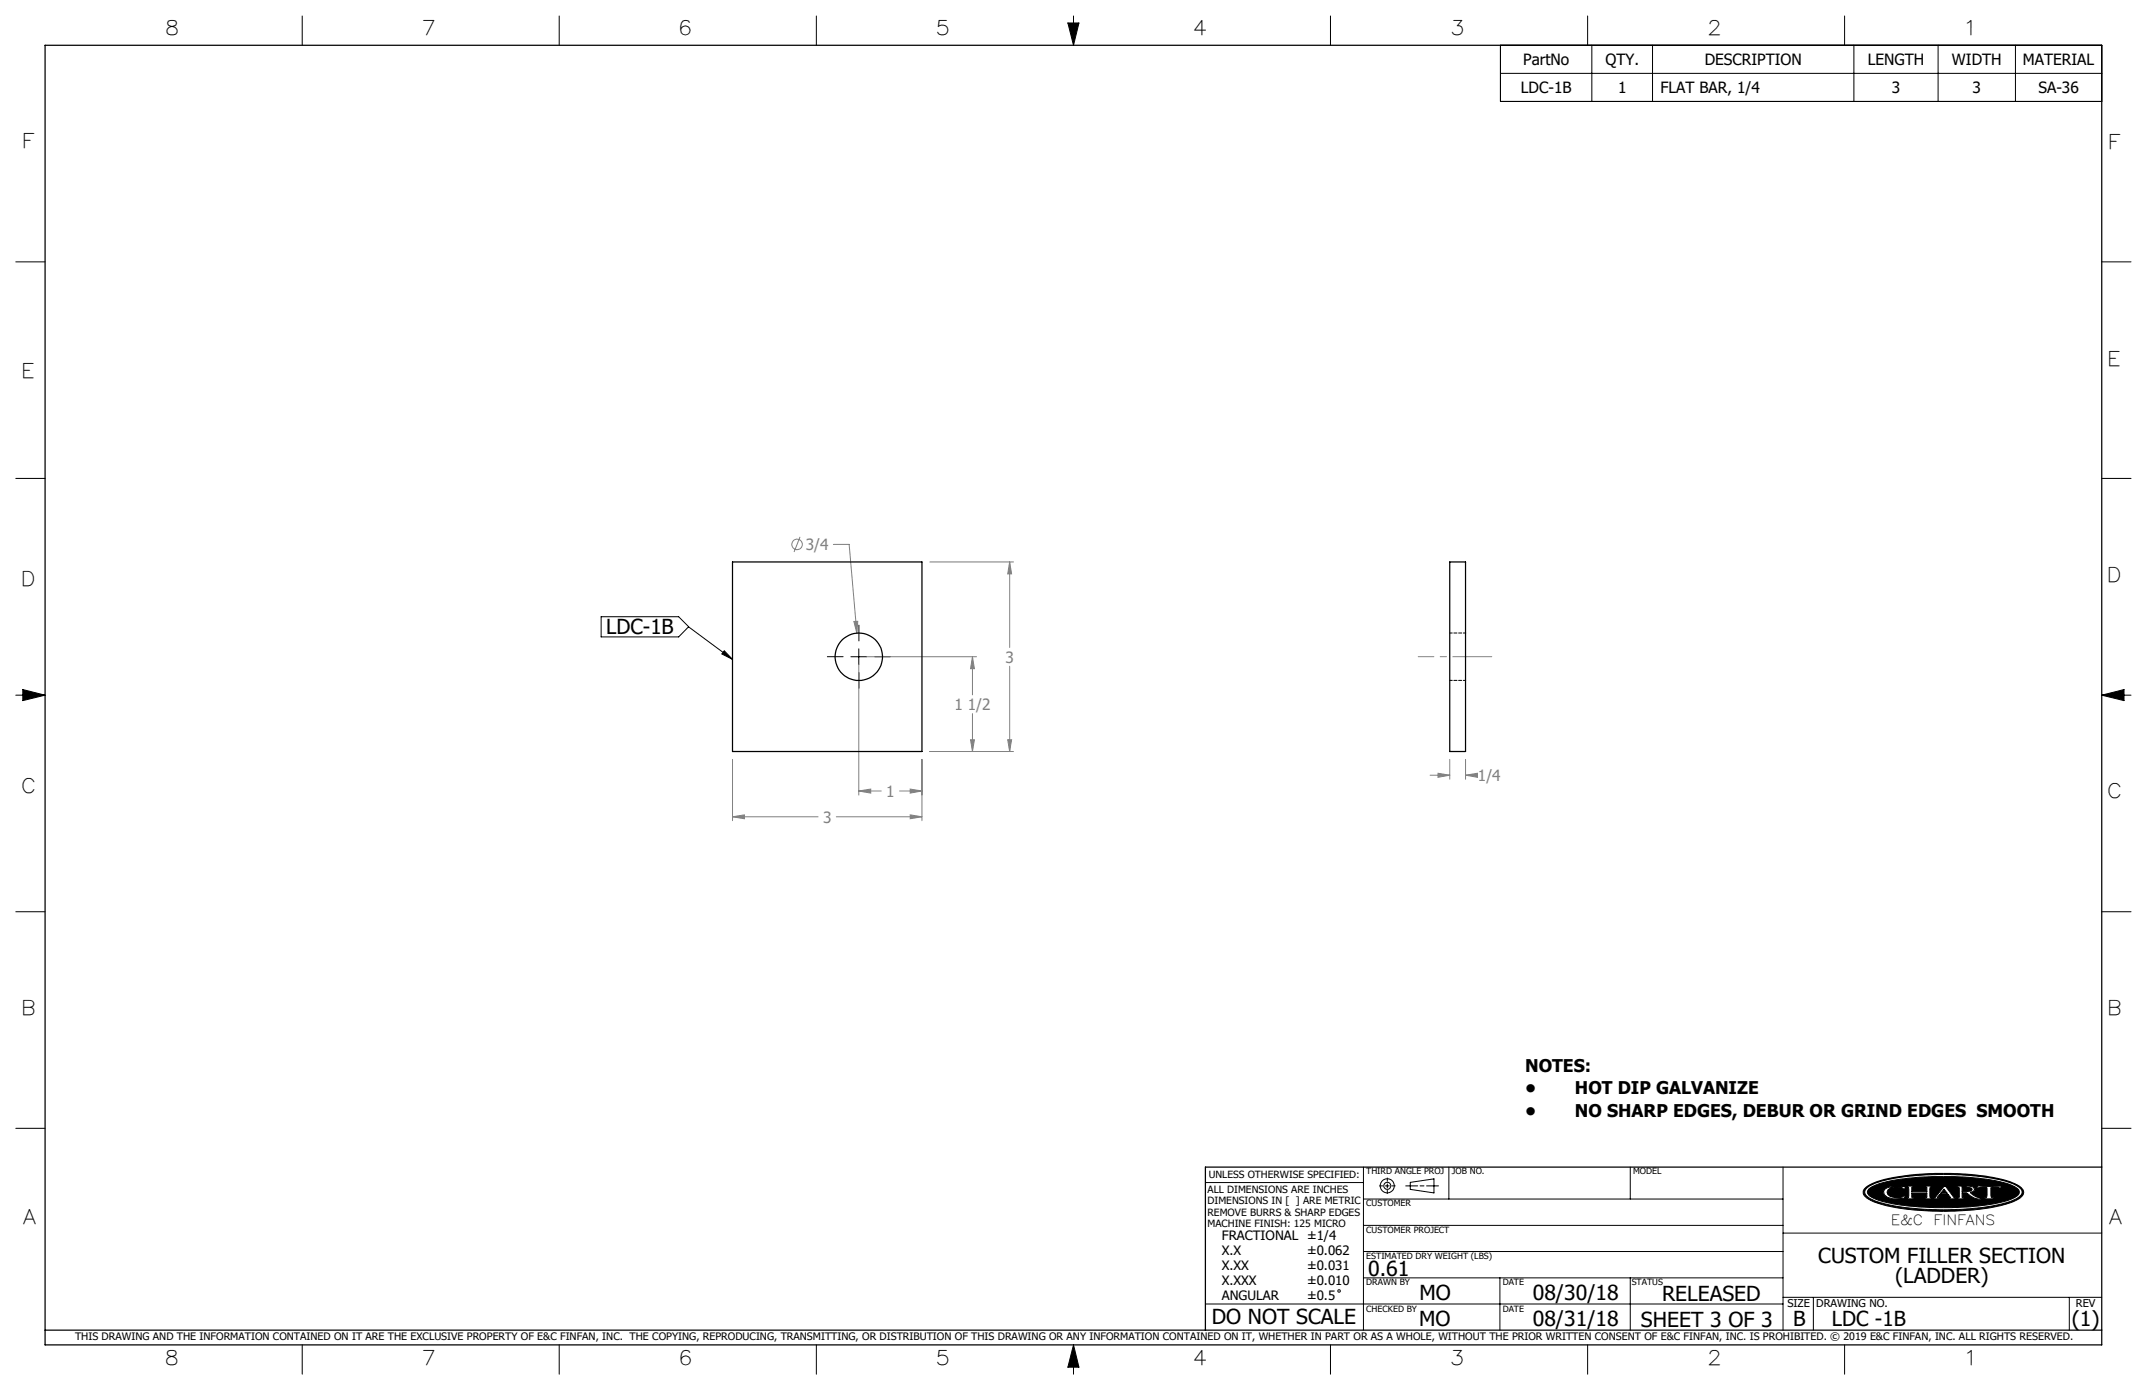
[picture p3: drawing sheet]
<svg xmlns="http://www.w3.org/2000/svg" width="432mm" height="279mm" viewBox="0 0 432 279" stroke-linecap="round" stroke-linejoin="round" font-family="sans-serif">
<g fill="none" stroke="#000" stroke-width=".2">
<path d="M60.8 3.2v5.9M112.5 3.2v5.9M164.2 3.2v5.9M214.8 4.6h2.2l-1.1 4.5zM215.9 3.2v5.9M267.6 3.2v5.9M301.8 9.1h120.9v11.3h-120.9zM301.8 14.7h120.9M319.3 3.2v5.9M320.1 9.1v11.3M332.4 9.1v11.3M371 3.2v5.9"/>
<path d="M372.9 9.1v11.3M389.8 9.1v11.3M405.3 9.1v11.3M3.2 52.6h5.9M422.7 52.6h5.9M3.2 96.2h5.9M422.7 96.2h5.9M3.2 139.7h5.9M4.6 138.6l4.5 1.1-4.5 1.1zM120.9 124h15.6l2 2-2 2h-15.6zM138.5 126l8.8 6.5M145.7 130.8l1.6 1.7-2.1-1.1z"/>
<path d="M171.1 132h3.2M172.7 130.4v3.2M422.7 139.7h5.9M422.7 139.7l4.5-1.1v2.2zM3.2 183.3h5.9M422.7 183.3h5.9M3.2 226.8h5.9M242.4 237.7h31.8M274.2 234.6v32.8M277.4 238.4h.7M278.6 238.4h.8M279 236.8v.7"/>
<path d="M279 238v.8M279 239.3v.6M279.9 238.4h.7M282.7 238.4h2.4M283.6 237.7l4.8-.7v2.8l-4.8-.7zM285.6 238.4h.8M286.9 238.4h2.4M291.4 234.6v6.4M327.9 234.6v6.4M358.6 234.6v32.8M375.3 238.7a16.2 16.2 0 0 1 7.4-2.3 55.4 55.4 0 0 1 21.3 1.1l1.9 .8a1.36 1.36 0 0 1 1.1 1.1 1.36 1.36 0 0 1-.7 1.4 23 23 0 0 1-9.9 2.4l-.5 .1a53.3 53.3 0 0 1-18.2-1.4 4.1 4.1 0 0 1-3-2 1.17 1.17 0 0 1 .6-1.2zM375.4 238.9a12.3 12.3 0 0 1 6-2.1 59.4 59.4 0 0 1 22.1 .7 4.5 4.5 0 0 1 3.1 1.9 1.36 1.36 0 0 1-.9 1.5 27.8 27.8 0 0 1-10.4 2.1l-1.1 .1a48.8 48.8 0 0 1-17.3-1.8l-1.5-.9a.94 .94 0 0 1 0-1.5z"/>
<path d="M375.8 239a15.4 15.4 0 0 1 7.6-2.1l3.6-.3 3.3-.1a44.5 44.5 0 0 1 14.2 1.7l.8 .4a1.03 1.03 0 0 1 .8 1 1.03 1.03 0 0 1-.8 1 25.5 25.5 0 0 1-9.5 2l-5 .1a43.6 43.6 0 0 1-13.5-1.6l-1.3-.8a.79 .79 0 0 1-.2-1.3zM379 239.1a5 5 0 0 1 3.5-.6h.7l-.2 .6-.5-.4a3.4 3.4 0 0 0-2.8 .4l-.2 .5 .2 .5a3.1 3.1 0 0 0 2.8 .5l.4-.3h.3l-.2 .5-.7 .1a3.6 3.6 0 0 1-3.3-.8l-.2-.6zM383.5 238.4h1.6v.2l-.6 .1v.8h3v-.8l-.5-.1v-.2h1.5v.2l-.3 .1-.1 .4 .1 1.5v.1l.3 .1v.2h-1.5v-.2h.4l.1-.2v-.8h-3v.8l.1 .2h.5v.2h-1.6v-.2l.3-.1 .1-.1v-1.5v-.4l-.4-.1zM391 239l.6 .9h-1.3zM391 238.4h.3l1.7 2.3 .5 .1v.2h-1.6v-.2l.4-.1-.5-.6h-1.7l-.5 .7h.6v.2h-1.5v-.2l.5-.1zM393.6 238.4h2.3l.9 .2 .3 .4-.2 .5-.7 .2 1.2 .9 1.1 .2v.2a4.2 4.2 0 0 1-2.9-1.1l-1-.1v.9l.6 .1v.2h-1.6v-.2h.3l.2-.2v-1.8l-.5-.2zM394.6 238.6h.9l.9 .2 .2 .3-.2 .3-1.8 .1zM397.9 238.3l1 .2 3.7-.1-.3 .5h-.2l-.1-.2h-1.6l.1 1.9 .6 .2v.2h-2.2v-.2l.7-.2v-1.8l-1.6-.1-.2 .2h-.3zM402.1 238.9h.1M422.7 226.8h5.9M274.2 256.9h84.4M274.2 251.6h84.4"/>
<path d="M274.2 246.3h84.4M274.2 241h84.4M301.7 256.9v10.5M327.9 256.9v10.5M358.6 247.9h64.1M60.8 270.3v5.9M112.5 270.3v5.9M164.2 270.3v5.9M215.9 270.3v5.9M215.9 270.3l1.1 4.5h-2.2zM242.4 262.1h116.2M267.6 270.3v5.9"/>
<path d="M319.3 270.3v5.9M358.6 260.8h64.1M364.7 260.8v6.6M371 270.3v5.9M416.2 260.8v6.6"/>
<circle cx="279" cy="238.4" r=".71"/>
<circle cx="279" cy="238.4" r="1.41"/>
<circle cx="269.3" cy="259.5" r=".25"/>
</g>
<path d="M9.1 9.1h413.6v261.2h-413.6zM422.7 234.6h-180.3v32.8M9.1 267.4h413.6" fill="none" stroke="#000" stroke-width=".25"/>
<g fill="#000">
<path d="M383.5 238.4v.2h.3l.1 .2v1.8l-.1 .1-.3 .1v.2h1.6v-.2h-.5l-.1-.2v-.8h3v.9l-.5 .1v.2h1.5v-.2l-.3-.1-.1-.2v-1.6l.1-.3h.3v-.2h-1.5v.2l.5 .1v.8h-3v-.8l.6-.1v-.2zM391 238.4l-1.8 2.3-.5 .1v.2h1.5v-.2h-.6l.5-.7h1.7l.5 .6-.4 .1v.2h1.6v-.2l-.5-.1-1.7-2.3zM393.6 238.4v.2l.5 .2v1.8l-.2 .2h-.3v.2h1.6v-.2l-.6-.1v-.9l1 .1a3.7 3.7 0 0 0 2.9 1.1v-.2a3.4 3.4 0 0 1-2.3-1.1 .68 .68 0 0 0 .8-.2 .68 .68 0 0 0 0-.8l-.7-.3zM397.9 238.3l-.4 .6h.3l.2-.2 1.6 .1v1.8l-.2 .2h-.5v.2h2.2v-.2h-.5l-.2-.3v-1.7l1.6-.1 .1 .2h.2l.3-.5-4 .1zM375.8 239a13.3 13.3 0 0 1 6.5-2l2.7-.3 3.8-.2 7.5 .2a24.3 24.3 0 0 1 9.1 2 1.01 1.01 0 0 1 .7 .9 1.01 1.01 0 0 1-.7 1 21.9 21.9 0 0 1-8.6 1.9l-3.9 .2h-4.1l-3.8-.2a21.2 21.2 0 0 1-8.8-2l-.4-.3-.2-.5zM379.1 239a1.04 1.04 0 0 0 .7 1.7 7 7 0 0 0 3.2 .1l.2-.5h-.3l-.5 .4a2.56 2.56 0 0 1-2.8-.8 1.28 1.28 0 0 1 1.4-1.3h.2a1.49 1.49 0 0 1 1.4 .2l.4 .3 .2-.6h-.6a4.7 4.7 0 0 0-3.5 .5zM375.3 238.7a17.5 17.5 0 0 1 7.8-2.4l5.1-.4h4.8a34.5 34.5 0 0 1 12.5 2.2l.4 .2a1.36 1.36 0 0 1 .9 2 9.1 9.1 0 0 1-5.1 2.2l-.4 .1a58.1 58.1 0 0 1-23.1-.6 5.6 5.6 0 0 1-3.4-1.9v-.8zM375.3 238.9a1.14 1.14 0 0 0 .6 1.9 24 24 0 0 0 9.3 2.1l4.6 .3 3.7-.1a33.7 33.7 0 0 0 11.9-2.1l.4-.2a1.19 1.19 0 0 0 .9-1.2 1.19 1.19 0 0 0-.9-1.1 21.6 21.6 0 0 0-8.8-2.1l-5.1-.3-4.7 .1a30.2 30.2 0 0 0-11.1 2.1z" fill-rule="evenodd"/>
<path d="M215.9 270.3l-1.1 4.5h2.2zM214.8 4.6h2.2l-1.1 4.5zM4.6 138.6l4.5 1.1-4.5 1.1zM422.7 139.7l4.5-1.1v2.2zM391 239l-.7 .9h1.3zM394.6 238.6v.9l1.7-.1a.38 .38 0 0 0 .3-.4 .38 .38 0 0 0-.5-.3z" fill-rule="evenodd"/>
</g>
<g fill="none" stroke="#808080" stroke-width=".2">
<path d="M160.9 107.9l-1.2 3M167.6 109.4h3.2l1.5 17.9M187 113h16.8M203.1 113v17.1M203.1 113l.3 2.4h-.7zM171.7 124.9h.8l-.2 2.4zM172.7 133.6v26.2M174.3 132h22.1M195.6 132v7.7M195.6 132l.4 2.4h-.8zM203.1 133.9v17.2M147.3 152.6v12.4"/>
<path d="M172.7 159h4.5M172.7 159l2.4-.4v.8zM180.9 159h4.5M183.1 158.6l2.3 .4-2.3 .4zM185.4 152.6v12.4M187 151.1h16.8M195.2 148.7h.8l-.4 2.4zM195.6 143.4v7.7M202.7 148.7h.7l-.3 2.4zM287.6 155.8h4M289.2 155.4l2.4 .4-2.4 .4zM291.6 152.6v4"/>
<path d="M294.7 152.6v4M294.7 155.8h1.6M294.7 155.8l2.4-.4v.8zM147.3 164.2h17.2M147.3 164.2l2.4-.4v.8zM168.2 164.2h17.2M183.1 163.8l2.3 .4-2.3 .4z"/>
<circle cx="160.3" cy="109.4" r="1.06"/>
</g>
<path d="M169.6 132h-3.2M172.7 128.8v-3.1M172.7 135.2v3.2M175.9 132h3.2" fill="none" stroke="#000" stroke-width=".2" stroke-dasharray="15.2 1.3 1.3 1.3"/>
<path d="M300 132h-14.8" fill="none" stroke="#808080" stroke-width=".2" stroke-dasharray="15.2 1.3 1.3 1.3" stroke-dashoffset="7.4"/>
<path d="M145.7 130.8l1.6 1.7-2.1-1.1z" fill="#000"/>
<path d="M195.6 132l.4 2.4h-.8zM195.2 148.7h.8l-.4 2.4zM203.1 113l.3 2.4h-.7zM202.7 148.7h.7l-.3 2.4zM172.7 159l2.4-.4v.8zM183.1 158.6l2.3 .4-2.3 .4zM147.3 164.2l2.4-.4v.8zM183.1 163.8l2.3 .4-2.3 .4zM171.7 124.9l.6 2.4 .2-2.4zM289.2 155.4l2.4 .4-2.4 .4zM294.7 155.8l2.4-.4v.8z" fill="#808080"/>
<g fill="none" stroke="#000" stroke-width=".25">
<path d="M147.3 113h38.1v38.1h-38.1zM291.6 113h3.1v38.1h-3.1z"/>
<circle cx="172.7" cy="132" r="4.8"/>
</g>
<path d="M291.6 136.8h3.2M294.8 127.2h-3.2" fill="none" stroke="#000" stroke-width=".2" stroke-dasharray=".6 .3" stroke-dashoffset=".2"/>
<g font-size="4.2">
<text x="121.9" y="127.4">LDC-1B</text>
<text x="275.2" y="256.5">0.61</text>
<text x="365.7" y="253.8">CUSTOM FILLER SECTION</text>
<text x="381.1" y="258">(LADDER)</text>
<text x="285.5" y="261.4">MO</text>
<text x="308.3" y="261.3">08/30/18</text>
<text x="334.3" y="261.6">RELEASED</text>
<text x="243.7" y="266.1">DO NOT SCALE</text>
<text x="285.4" y="266.6">MO</text>
<text x="308.3" y="266.5">08/31/18</text>
<text x="330" y="266.7">SHEET 3 OF 3</text>
<text x="360.6" y="266.5">B</text>
<text x="368.4" y="266.6">LDC -1B</text>
<text x="416.7" y="266.5">(1)</text>
</g>
<g font-size="4">
<text x="33.6" y="7.1">8</text>
<text x="85.2" y="7.1">7</text>
<text x="137" y="7.1">6</text>
<text x="188.6" y="7.1">5</text>
<text x="240.3" y="7.1">4</text>
<text x="292.1" y="7.1">3</text>
<text x="343.8" y="7.1">2</text>
<text x="395.7" y="7.1">1</text>
<text x="4.9" y="29.8">F</text>
<text x="424.5" y="29.9">F</text>
<text x="4.8" y="76.1">E</text>
<text x="424.3" y="73.5">E</text>
<text x="4.7" y="117.7">D</text>
<text x="424.2" y="116.9">D</text>
<text x="4.7" y="159.3">C</text>
<text x="424.2" y="160.4">C</text>
<text x="4.8" y="204">B</text>
<text x="424.3" y="204">B</text>
<text x="4.8" y="246.1">A</text>
<text x="424.3" y="246">A</text>
<text x="33.6" y="274.3">8</text>
<text x="85.2" y="274.3">7</text>
<text x="137" y="274.3">6</text>
<text x="188.6" y="274.3">5</text>
<text x="240.3" y="274.3">4</text>
<text x="292.1" y="274.3">3</text>
<text x="343.8" y="274.3">2</text>
<text x="395.8" y="274.3">1</text>
</g>
<g font-size="3.5">
<text x="306.7" y="215.4">NOTES:</text>
<text x="306.7" y="219.9">•</text>
<text x="316.7" y="219.9">HOT DIP GALVANIZE</text>
<text x="306.7" y="224.5">•</text>
<text x="316.7" y="224.5">NO SHARP EDGES, DEBUR OR GRIND EDGES SMOOTH</text>
</g>
<g font-size="3.1">
<text x="306.3" y="13.1">PartNo</text>
<text x="322.9" y="13.1">QTY.</text>
<text x="342.8" y="13.1">DESCRIPTION</text>
<text x="375.6" y="13.1">LENGTH</text>
<text x="392.6" y="13.1">WIDTH</text>
<text x="406.9" y="13.1">MATERIAL</text>
<text x="305.9" y="18.7">LDC-1B</text>
<text x="325.4" y="18.7">1</text>
<text x="334" y="18.7">FLAT BAR, 1/4</text>
<text x="380.5" y="18.7">3</text>
<text x="396.7" y="18.7">3</text>
<text x="410" y="18.7">SA-36</text>
</g>
<g font-size="3.1" fill="#808080">
<text x="162.1" y="110.6">3/4</text>
<text x="202.2" y="133.2">3</text>
<text x="192" y="142.7">1 1/2</text>
<text x="178.2" y="160.2">1</text>
<text x="297.2" y="157">1/4</text>
<text x="165.5" y="165.4">3</text>
</g>
<g font-size="2.8">
<text x="380.3" y="246.2">E&amp;C</text>
<text x="388.9" y="246.2">FINFANS</text>
</g>
<g font-size="2.6">
<text x="245.7" y="249.3">FRACTIONAL ±1/4</text>
<text x="245.7" y="252.3">X.X</text>
<text x="245.7" y="255.3">X.XX</text>
<text x="262.9" y="252.3">±0.062</text>
<text x="262.9" y="255.3">±0.031</text>
<text x="245.7" y="258.3">X.XXX</text>
<text x="245.7" y="261.2">ANGULAR</text>
<text x="262.9" y="258.3">±0.010</text>
<text x="262.9" y="261.2">±0.5</text>
</g>
<g font-size="2.2">
<text x="359.5" y="262.8">SIZE</text>
<text x="365.3" y="262.7">DRAWING NO.</text>
<text x="417.5" y="262.8">REV</text>
</g>
<text font-size="2.1" x="15.1" y="269.4">THIS DRAWING AND THE INFORMATION CONTAINED ON IT ARE THE EXCLUSIVE PROPERTY OF E&amp;C FINFAN, INC. THE COPYING, REPRODUCING, TRANSMITTING, OR DISTRIBUTION OF THIS DRAWING OR ANY INFORMATION CONTAINED ON IT, WHETHER IN PART OR AS A WHOLE, WITHOUT THE PRIOR WRITTEN CONSENT OF E&amp;C FINFAN, INC. IS PROHIBITED. © 2019 E&amp;C FINFAN, INC. ALL RIGHTS RESERVED.</text>
<g font-size="2">
<text x="242.9" y="239.8">ALL DIMENSIONS ARE INCHES</text>
<text x="243.1" y="236.8">UNLESS OTHERWISE SPECIFIED:</text>
<text x="242.9" y="242.1">DIMENSIONS IN [ ] ARE METRIC</text>
<text x="242.9" y="244.4">REMOVE BURRS &amp; SHARP EDGES</text>
<text x="242.9" y="246.7">MACHINE FINISH: 125 MICRO</text>
</g>
<g font-size="1.7">
<text x="274.8" y="236.1">THIRD ANGLE PROJ</text>
<text x="292" y="236.1">JOB NO.</text>
<text x="328.5" y="236.1">MODEL</text>
<text x="274.8" y="242.5">CUSTOMER</text>
<text x="274.8" y="247.8">CUSTOMER PROJECT</text>
<text x="274.8" y="253.1">ESTIMATED DRY WEIGHT (LBS)</text>
<text x="274.8" y="258.4">DRAWN BY</text>
<text x="274.8" y="263.6">CHECKED BY</text>
<text x="302.2" y="263.6">DATE</text>
<text x="302.2" y="258.4">DATE</text>
<text x="328.2" y="258.3">STATUS</text>
</g>
</svg>
